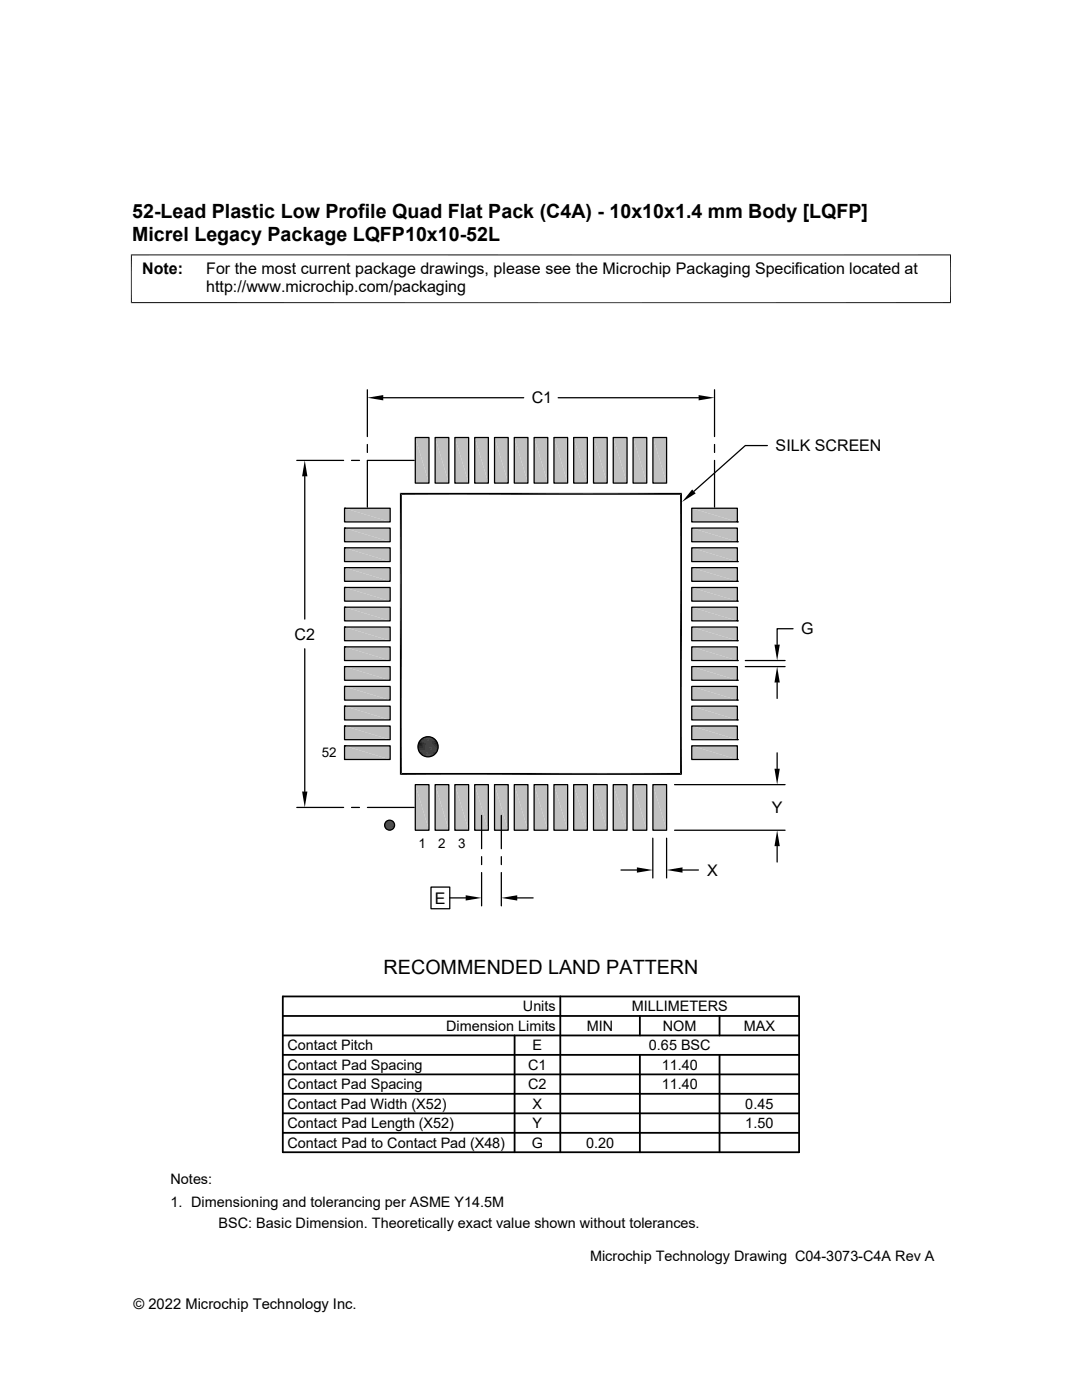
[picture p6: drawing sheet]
<svg xmlns="http://www.w3.org/2000/svg" width="216mm" height="279mm" viewBox="0 0 216 279" stroke-linecap="round" stroke-linejoin="round" font-family="sans-serif">
<g fill="#c0c0c0">
<path d="M130.3 87.3l2.7 9.1h-2.7z"/>
<path d="M130.3 87.3h2.7v9.1z"/>
<path d="M126.3 87.3l2.8 9.1h-2.8z"/>
<path d="M126.3 87.3h2.8v9.1z"/>
<path d="M122.4 87.3l2.7 9.1h-2.7z"/>
<path d="M122.4 87.3h2.7v9.1z"/>
<path d="M118.4 87.3l2.8 9.1h-2.8z"/>
<path d="M118.4 87.3h2.8v9.1z"/>
<path d="M114.5 87.3l2.7 9.1h-2.7z"/>
<path d="M114.5 87.3h2.7v9.1z"/>
<path d="M110.5 87.3l2.8 9.1h-2.8z"/>
<path d="M110.5 87.3h2.8v9.1z"/>
<path d="M106.6 87.3l2.7 9.1h-2.7z"/>
<path d="M106.6 87.3h2.7v9.1z"/>
<path d="M102.6 87.3l2.7 9.1h-2.7z"/>
<path d="M102.6 87.3h2.7v9.1z"/>
<path d="M98.7 87.3l2.7 9.1h-2.7z"/>
<path d="M98.7 87.3h2.7v9.1z"/>
<path d="M94.7 87.3l2.8 9.1h-2.8z"/>
<path d="M94.7 87.3h2.8v9.1z"/>
<path d="M90.8 87.3l2.7 9.1h-2.7z"/>
<path d="M90.8 87.3h2.7v9.1z"/>
<path d="M86.8 87.3l2.8 9.1h-2.8z"/>
<path d="M86.8 87.3h2.8v9.1z"/>
<path d="M82.9 87.3l2.7 9.1h-2.7z"/>
<path d="M82.9 87.3h2.7v9.1z"/>
<path d="M138 101.4l9.1 2.8h-9.1z"/>
<path d="M138 101.4h9.1v2.8z"/>
<path d="M68.7 101.4l9.2 2.8h-9.2z"/>
<path d="M68.7 101.4h9.2v2.8z"/>
<path d="M138 105.4l9.1 2.7h-9.1z"/>
<path d="M138 105.4h9.1v2.7z"/>
<path d="M68.7 105.4l9.2 2.7h-9.2z"/>
<path d="M68.7 105.4h9.2v2.7z"/>
<path d="M138 109.3l9.1 2.8h-9.1z"/>
<path d="M138 109.3h9.1v2.8z"/>
<path d="M68.7 109.3l9.2 2.8h-9.2z"/>
<path d="M68.7 109.3h9.2v2.8z"/>
<path d="M138 113.3l9.1 2.7h-9.1z"/>
<path d="M138 113.3h9.1v2.7z"/>
<path d="M68.7 113.3l9.2 2.7h-9.2z"/>
<path d="M68.7 113.3h9.2v2.7z"/>
<path d="M138 117.2l9.1 2.8h-9.1z"/>
<path d="M138 117.2h9.1v2.8z"/>
<path d="M68.7 117.2l9.2 2.8h-9.2z"/>
<path d="M68.7 117.2h9.2v2.8z"/>
<path d="M138 121.2l9.1 2.7h-9.1z"/>
<path d="M138 121.2h9.1v2.7z"/>
<path d="M68.7 121.2l9.2 2.7h-9.2z"/>
<path d="M68.7 121.2h9.2v2.7z"/>
<path d="M138 125.1l9.1 2.8h-9.1z"/>
<path d="M138 125.1h9.1v2.8z"/>
<path d="M68.7 125.1l9.2 2.8h-9.2z"/>
<path d="M68.7 125.1h9.2v2.8z"/>
<path d="M138 129.1l9.1 2.7h-9.1z"/>
<path d="M138 129.1h9.1v2.7z"/>
<path d="M68.7 129.1l9.2 2.7h-9.2z"/>
<path d="M68.7 129.1h9.2v2.7z"/>
<path d="M138 133l9.1 2.8h-9.1z"/>
<path d="M138 133h9.1v2.8z"/>
<path d="M68.7 133l9.2 2.8h-9.2z"/>
<path d="M68.7 133h9.2v2.8z"/>
<path d="M138 137l9.1 2.7h-9.1z"/>
<path d="M138 137h9.1v2.7z"/>
<path d="M68.7 137l9.2 2.7h-9.2z"/>
<path d="M68.7 137h9.2v2.7z"/>
<path d="M138 140.9l9.1 2.8h-9.1z"/>
<path d="M138 140.9h9.1v2.8z"/>
<path d="M68.7 140.9l9.2 2.8h-9.2z"/>
<path d="M68.7 140.9h9.2v2.8z"/>
<path d="M138 144.9l9.1 2.7h-9.1z"/>
<path d="M138 144.9h9.1v2.7z"/>
<path d="M68.7 144.9l9.2 2.7h-9.2z"/>
<path d="M68.7 144.9h9.2v2.7z"/>
<path d="M138 148.8l9.1 2.8h-9.1z"/>
<path d="M138 148.8h9.1v2.8z"/>
<path d="M68.7 148.8l9.2 2.8h-9.2z"/>
<path d="M68.7 148.8h9.2v2.8z"/>
<path d="M130.3 156.6l2.7 9.1h-2.7z"/>
<path d="M130.3 156.6h2.7v9.1z"/>
<path d="M126.3 156.6l2.8 9.1h-2.8z"/>
<path d="M126.3 156.6h2.8v9.1z"/>
<path d="M122.4 156.6l2.7 9.1h-2.7z"/>
<path d="M122.4 156.6h2.7v9.1z"/>
<path d="M118.4 156.6l2.8 9.1h-2.8z"/>
<path d="M118.4 156.6h2.8v9.1z"/>
<path d="M114.5 156.6l2.7 9.1h-2.7z"/>
<path d="M114.5 156.6h2.7v9.1z"/>
<path d="M110.5 156.6l2.8 9.1h-2.8z"/>
<path d="M110.5 156.6h2.8v9.1z"/>
<path d="M106.6 156.6l2.7 9.1h-2.7z"/>
<path d="M106.6 156.6h2.7v9.1z"/>
<path d="M102.6 156.6l2.7 9.1h-2.7z"/>
<path d="M102.6 156.6h2.7v9.1z"/>
<path d="M98.7 156.6l2.7 9.1h-2.7z"/>
<path d="M98.7 156.6h2.7v9.1z"/>
<path d="M94.7 156.6l2.8 9.1h-2.8z"/>
<path d="M94.7 156.6h2.8v9.1z"/>
<path d="M90.8 156.6l2.7 9.1h-2.7z"/>
<path d="M90.8 156.6h2.7v9.1z"/>
<path d="M86.8 156.6l2.8 9.1h-2.8z"/>
<path d="M86.8 156.6h2.8v9.1z"/>
<path d="M82.9 156.6l2.7 9.1h-2.7z"/>
<path d="M82.9 156.6h2.7v9.1z"/>
</g>
<g fill="none" stroke="#000" stroke-width=".25">
<path d="M73.3 77.8v9.3M76.5 79.4h28M111.4 79.4h28M142.6 77.8v9.3M59.2 91.9h9.4M60.8 95.1v28.4M70.1 91.9h1.6M73.3 88.7v1.6M73.3 91.9v9.3M73.3 91.9h9.4M82.9 87.3h2.7v9.1h-2.7zM86.8 87.3h2.8v9.1h-2.8z"/>
<path d="M90.8 87.3h2.7v9.1h-2.7zM94.7 87.3h2.8v9.1h-2.8zM98.7 87.3h2.7v9.1h-2.7zM102.6 87.3h2.7v9.1h-2.7zM106.6 87.3h2.7v9.1h-2.7zM110.5 87.3h2.8v9.1h-2.8zM114.5 87.3h2.7v9.1h-2.7zM118.4 87.3h2.8v9.1h-2.8zM122.4 87.3h2.7v9.1h-2.7zM126.3 87.3h2.8v9.1h-2.8zM130.3 87.3h2.7v9.1h-2.7zM142.6 88.7v1.6"/>
<path d="M142.6 91.9v9.3M153.1 88.9h-4.4l-10.2 9.2M68.7 101.4h9.2v2.8h-9.2zM68.7 101.4h.1M68.7 105.4h9.2v2.7h-9.2zM68.7 105.4h.1M68.7 109.3h9.2v2.8h-9.2zM68.7 109.3h.1M68.7 113.3h9.2v2.7h-9.2zM68.7 113.3h.1M68.7 117.2h9.2v2.8h-9.2zM68.7 117.2h.1"/>
<path d="M138 117.2h9.1v2.8h-9.1zM138 113.3h9.1v2.7h-9.1zM138 109.3h9.1v2.8h-9.1zM138 105.4h9.1v2.7h-9.1zM138 101.4h9.1v2.8h-9.1zM147.1 120h.1M147.1 116h.1M147.1 112.1h.1M147.1 108.1h.1M147.1 104.2h.1M60.8 129.5v28.5M68.7 121.2h9.2v2.7h-9.2z"/>
<path d="M68.7 121.2h.1M68.7 125.1h9.2v2.8h-9.2zM68.7 125.1h.1M68.7 129.1h9.2v2.7h-9.2zM68.7 129.1h.1M68.7 133h9.2v2.8h-9.2zM68.7 133h.1M68.7 137h9.2v2.7h-9.2zM68.7 137h.1M138 137h9.1v2.7h-9.1zM138 133h9.1v2.8h-9.1zM138 129.1h9.1v2.7h-9.1z"/>
<path d="M138 125.1h9.1v2.8h-9.1zM138 121.2h9.1v2.7h-9.1zM147.1 139.7h.1M147.1 135.8h.1M147.1 131.8h.1M147.1 127.9h.1M147.1 123.9h.1M148.7 133h8M148.7 131.8h8M155.1 136.2v3.2M158.2 125.5h-3.1v3.2M68.7 140.9h9.2v2.8h-9.2z"/>
<path d="M68.7 140.9h.1M68.7 144.9h9.2v2.7h-9.2zM68.7 144.9h.1M68.7 148.8h9.2v2.8h-9.2zM68.7 148.8h.1M82.9 156.6h2.7v9.1h-2.7zM86.8 156.6h2.8v9.1h-2.8zM90.8 156.6h2.7v9.1h-2.7zM94.7 156.6h2.8v9.1h-2.8zM98.7 156.6h2.7v9.1h-2.7zM102.6 156.6h2.7v9.1h-2.7zM106.6 156.6h2.7v9.1h-2.7z"/>
<path d="M110.5 156.6h2.8v9.1h-2.8zM114.5 156.6h2.7v9.1h-2.7zM118.4 156.6h2.8v9.1h-2.8zM122.4 156.6h2.7v9.1h-2.7zM126.3 156.6h2.8v9.1h-2.8zM130.3 156.6h2.7v9.1h-2.7zM134.6 156.6h22.1M138 148.8h9.1v2.8h-9.1zM138 144.9h9.1v2.7h-9.1zM138 140.9h9.1v2.8h-9.1zM147.1 151.6h.1M147.1 147.6h.1"/>
<path d="M147.1 143.7h.1M155.1 150.2v3.2M59.2 161.1h9.4M70.1 161.1h1.6M73.3 161.1h9.4M86 177h3.7v4.4h-3.7zM89.7 179.2h3.2M96.1 162.7v6.7M96.1 171v1.6M96.1 174.1v6.7M100 162.7v6.7M100 171v1.6"/>
<path d="M100 174.1v6.7M103.2 179.2h3.2M123.9 173.6h3.2M130.3 167.3v7.9M133 167.3v7.9M134.6 165.7h22.1M136.2 173.6h3.2M155.1 168.9v3.1"/>
<circle cx="85.4" cy="149" r="2.01"/>
<circle cx="77.7" cy="164.7" r=".99"/>
</g>
<g fill="none" stroke="#000" stroke-width=".36">
<path d="M56.4 198.9h103v31.1h-103zM111.8 198.9v31.1M56.4 202.8h103M56.4 218.3h103M56.4 206.7h103M56.4 210.5h103M56.4 214.4h103M102.7 206.7v23.3M127.7 202.8v3.9M127.7 210.5v19.5M143.6 202.8v3.9M143.6 210.5v19.5"/>
<path d="M56.4 222.2h103M56.4 226.1h103"/>
</g>
<g fill="none" stroke="#000" stroke-width=".2">
<path d="M26.1 50.9h163.7M26.2 50.8v9.7M189.7 50.8v9.7M26.1 60.4h163.7M83.4 148.9h4M83.4 149.1h4M83.4 149.3h4M83.4 148.7h4M83.4 148.6h4M83.4 149.5h4M83.5 149.7h3.9M83.5 148.4h3.9"/>
<path d="M83.5 148.2h3.8M83.5 149.9h3.8M83.6 150.1h3.6M83.6 148h3.6M83.7 150.2h3.4M83.7 147.8h3.4M83.8 147.7h3.2M83.8 150.4h3.2M84 150.5h2.9M84 147.6h2.9M84.1 147.4h2.6M84.1 150.6h2.6"/>
<path d="M84.2 147.3h2.4M84.2 150.7h2.4M84.4 150.8h2M84.4 147.2h2M76.7 164.5h2M76.7 164.6h2.1M76.7 164.7h2.1M76.7 164.8h2"/>
</g>
<g fill="#000">
<path d="M73.3 79.4l3.2-.6v1.1zM139.4 78.8l3.2 .6-3.2 .5zM60.8 91.9l.5 3.2h-1zM138.1 97.7l.7 .8-2.7 1.7zM155.1 133l.5 3.2h-1.1zM154.5 128.7h1.1l-.5 3.1zM60.3 158h1l-.5 3.1zM84.4 150.8l1.9 .1zM84.6 147.2l1.8 .1zM84.6 150.9h1.4zM84.6 150.9h1.7zM84.6 147.2h1.7z"/>
<path d="M84.8 147.1l1.5 .1zM84.8 150.9l1.1 .1zM84.8 150.9h1.2zM84.8 147.1h1.2zM85 147l1 .1zM85 151h.6zM85 151h.9zM85 147h.9zM85.1 147h.8zM85.1 151h.5zM85.1 147h.5zM154.5 153.4h1.1l-.5 3.2z"/>
<path d="M76.8 164.5h1.9v.1zM76.8 164.9l1.9 .1h-1.9zM76.8 164.9h1.9v.1zM76.8 164.4l1.9 .1zM76.8 165l1.9 .1zM76.8 165h1.9zM76.8 164.3l1.9 .1h-1.9zM76.8 164.3h1.9v.1zM76.8 165.1h1.8zM76.8 165.1h1.9zM76.8 164.2l1.9 .1zM76.8 165.1l1.8 .1z"/>
<path d="M76.9 164.1l1.7 .1h-1.8zM76.9 164.1l1.7 .1zM76.9 165.2l1.6 .1zM76.9 165.2h1.7zM76.9 164.1h1.7zM76.9 165.3l1.6 .1zM76.9 165.3h1.6zM77 164l1.5 .1h-1.6zM77 164l1.5 .1zM77 165.4h1.4zM77 165.4h1.5zM77 164h1.5z"/>
<path d="M77.1 163.9l1.4 .1zM77.1 165.4l1.2 .1zM77.1 165.4h1.3zM77.1 163.9h1.3zM77.2 163.9h1.2zM77.2 165.5l1 .1zM77.2 165.5h1.1zM77.2 163.9h1.1zM77.2 163.8l1.1 .1zM77.2 165.6h1zM77.2 163.8h1zM77.3 163.8h.9z"/>
<path d="M77.3 165.6l.8 .1zM77.3 165.6h.9zM77.4 163.7l.8 .1zM77.4 165.7h.6zM77.4 165.7h.7zM77.4 163.7h.7zM77.5 163.7h.6zM77.5 165.7h.4zM77.5 165.7h.5zM77.5 163.7h.5zM77.6 163.7h.4zM77.6 165.7h.3z"/>
<path d="M77.6 163.7h.3zM92.9 178.7l3.2 .5-3.2 .5zM100 179.2l3.2-.5v1zM127.1 173.1l3.2 .5-3.2 .6zM133 173.6l3.2-.5v1.1zM155.1 165.7l.5 3.2h-1.1z"/>
</g>
<path d="M79.8 98.6h56.3M80 98.4v56.2M135.9 98.4v56.2M79.8 154.5h56.3" fill="none" stroke="#000" stroke-width=".38"/>
<g font-size="3.9">
<text x="26.4" y="43.5">52-Lead Plastic Low Profile Quad Flat Pack (C4A) - 10x10x1.4 mm Body [LQFP]</text>
<text x="26.4" y="48">Micrel Legacy Package LQFP10x10-52L</text>
<text x="76.5" y="194.5">RECOMMENDED LAND PATTERN</text>
</g>
<g font-size="3.2">
<text x="28.4" y="54.6">Note:</text>
<text x="41.1" y="58.3">http://www.microchip.com/packaging</text>
<text x="41.1" y="54.6">For the most current package drawings, please see the Microchip Packaging Specification located at</text>
<text x="106.1" y="80.5">C1</text>
<text x="154.8" y="90">SILK SCREEN</text>
<text x="58.8" y="127.6">C2</text>
<text x="159.9" y="126.6">G</text>
<text x="154" y="162.3">Y</text>
<text x="141.1" y="174.8">X</text>
<text x="86.8" y="180.3">E</text>
</g>
<g font-size="2.9">
<text x="104.3" y="201.8">Units</text>
<text x="126" y="201.8">MILLIMETERS</text>
<text x="57.3" y="209.6">Contact Pitch</text>
<text x="89" y="205.7">Dimension Limits</text>
<text x="106.3" y="209.6">E</text>
<text x="117.1" y="205.7">MIN</text>
<text x="129.5" y="209.6">0.65 BSC</text>
<text x="132.3" y="205.7">NOM</text>
<text x="148.4" y="205.7">MAX</text>
<text x="57.3" y="213.5">Contact Pad Spacing</text>
<text x="105.4" y="213.5">C1</text>
<text x="132" y="213.5">11.40</text>
<text x="57.3" y="217.4">Contact Pad Spacing</text>
<text x="57.3" y="221.3">Contact Pad Width (X52)</text>
<text x="105.4" y="217.4">C2</text>
<text x="106.3" y="221.3">X</text>
<text x="132" y="217.4">11.40</text>
<text x="148.7" y="221.3">0.45</text>
<text x="57.3" y="225.1">Contact Pad Length (X52)</text>
<text x="106.3" y="225.1">Y</text>
<text x="148.7" y="225.1">1.50</text>
<text x="57.3" y="229">Contact Pad to Contact Pad (X48)</text>
<text x="106.1" y="229">G</text>
<text x="116.9" y="229">0.20</text>
<text x="34" y="236.4">Notes:</text>
<text x="34" y="241">1. Dimensioning and tolerancing per ASME Y14.5M</text>
<text x="43.6" y="245">BSC: Basic Dimension. Theoretically exact value shown without tolerances.</text>
<text x="117.7" y="251.7">Microchip Technology Drawing C04-3073-C4A Rev A</text>
<text x="26.6" y="261.3">© 2022 Microchip Technology Inc.</text>
</g>
<g font-size="2.7">
<text x="64.2" y="151.2">52</text>
<text x="83.5" y="169.2">1</text>
<text x="87.5" y="169.2">2</text>
<text x="91.4" y="169.2">3</text>
</g>
</svg>
